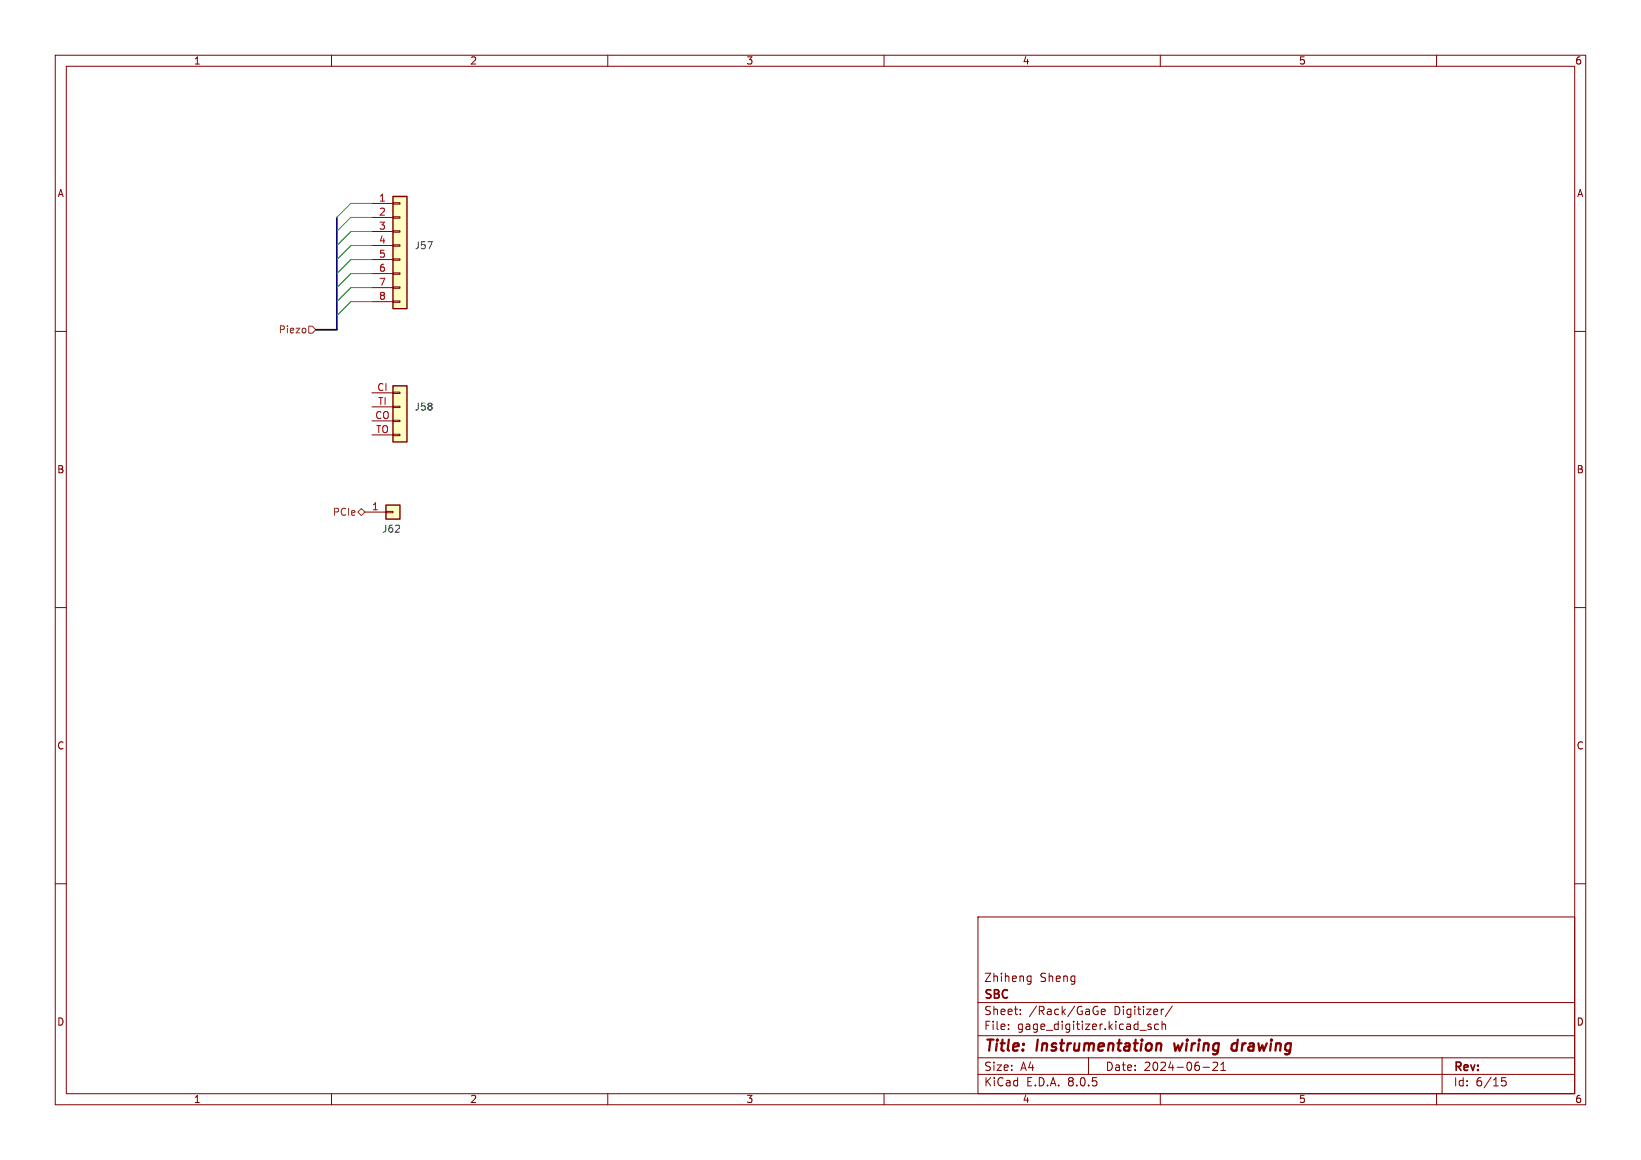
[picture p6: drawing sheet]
<svg xmlns="http://www.w3.org/2000/svg" width="297mm" height="210mm" viewBox="0 0 297 210" stroke-linecap="round" stroke-linejoin="round" font-family="sans-serif">
<g fill="none" stroke="#840000" stroke-width=".18">
<path d="M10 10h277v190h-277zM12 12h273v186h-273zM60 10v2M110 10v2M160 10v2M210 10v2M260 10v2M10 60h2M285 60h2M10 110h2M285 110h2M10 160h2"/>
<path d="M285 160h2M177 166h108v32h-108zM186 177.6h.6M186 176.8h.6M186.6 176.7v1.2l-.1 .2-.4 .1M60 198v2M110 198v2M160 198v2M177 194.5h108M177 191.5h108M177 187.5h108M177 181.5h108"/>
<path d="M182.5 186.3v.1M182.5 185.5v.1M184.7 183.6v.1M184.7 182.8v.1M197 191.5v3M198.3 182.2l.4 .1M198.5 183.1h.2v.5l-.4 .1M199.3 183.2l.7-.1v-.3l-.5-.1-.2 .2 .1 .7h.6M208.3 185.5l-.3-.1-.3 .2 .1 .2 .5 .2v.3h-.6M209.7 185.5l-.5-.1-.2 .3v.4l.1 .2h.6M210 198v2M210.3 185.5l.2-.1 .4 .1 .1 .9"/>
<path d="M210.3 184.9v1.5M210.5 182.7h.1M212.2 182.1l-1.3 2M217.7 193.2h1.2M220.3 192.4v.5l-.8 .9h.9M221 193.8h.8M221 192.7l.4-.4v1.5M260 198v2M261 191.5v6.5M272.5 195.1h-.7l-.1 .7 .3-.1h.5l.1 .3-.1 .5-.2 .1-.6-.1"/>
</g>
<path d="M209.7 188.9l.4 .1 .1 .2-.1 1M212.5 188.9l.2 1.3 .5-.9M223.9 189a.66 .66 0 0 0-1 .3v.5l.1 .3 .2 .1 .6-.1M224 188.2l-.2 2" fill="none" stroke="#840000" stroke-width=".4"/>
<path d="M71.1 35.6h2.6v20.3h-2.6z" fill="#ffffc2"/>
<g fill="none" stroke="#840000" stroke-width=".18">
<path d="M67.3 36.8h3.8M67.3 39.4h3.8M71.1 39.2h1.3v.3h-1.3zM71.1 36.7h1.3v.3h-1.3zM67.3 41.9h3.8M67.3 44.5h3.8M67.3 47h3.8M67.3 49.5h3.8M67.3 52.1h3.8M67.3 54.6h3.8M71.1 54.5h1.3v.2h-1.3zM71.1 51.9h1.3v.3h-1.3z"/>
<path d="M71.1 49.4h1.3v.3h-1.3zM71.1 46.9h1.3v.2h-1.3zM71.1 44.3h1.3v.3h-1.3zM71.1 41.8h1.3v.2h-1.3z"/>
</g>
<path d="M71.1 35.6h2.6v20.3h-2.6z" fill="none" stroke="#840000" stroke-width=".25"/>
<path d="M71.1 69.9h2.6v10.1h-2.6z" fill="#ffffc2"/>
<path d="M67.3 71.1h3.8M67.3 76.2h3.8M67.3 73.7h3.8M67.3 78.7h3.8M71.1 78.6h1.3v.3h-1.3zM71.1 76.1h1.3v.2h-1.3zM71.1 73.5h1.3v.3h-1.3zM71.1 71h1.3v.2h-1.3z" fill="none" stroke="#840000" stroke-width=".18"/>
<path d="M71.1 69.9h2.6v10.1h-2.6z" fill="none" stroke="#840000" stroke-width=".25"/>
<path d="M69.8 91.4h2.6v2.6h-2.6z" fill="#ffffc2"/>
<path d="M66 92.7h3.8M69.8 92.6h1.3v.2h-1.3z" fill="none" stroke="#840000" stroke-width=".18"/>
<path d="M69.8 91.4h2.6v2.6h-2.6z" fill="none" stroke="#840000" stroke-width=".25"/>
<path d="M55.3 59.5v.6M55.9 59.1h.6l.6 .6-.6 .6h-.6zM64.8 92.7l.6-.6 .6 .6-.6 .6z" fill="none" stroke="#725600" stroke-width=".18"/>
<path d="M61 39.4v20.3h-3.9" fill="none" stroke="#000084" stroke-width=".3"/>
<path d="M67.3 36.8h-3.8l-2.5 2.6M67.3 39.4h-3.8l-2.5 2.5M67.3 49.5h-3.8l-2.5 2.6M67.3 41.9h-3.8l-2.5 2.6M67.3 52.1h-3.8l-2.5 2.5M67.3 54.6h-3.8l-2.5 2.6M67.3 44.5h-3.8l-2.5 2.5M67.3 47h-3.8l-2.5 2.5" fill="none" stroke="#009600" stroke-width=".18"/>
<g font-size="2.8" fill="#840000">
<text x="178" y="190.9">Title:</text>
<text x="187.7" y="190.9">Instrumentation</text>
<text x="213.4" y="190.9">wiring</text>
<text x="224.6" y="190.9">drawing</text>
</g>
<g font-size="2.1" fill="#840000">
<text x="178" y="178">Zhiheng</text>
<text x="188.2" y="178">Sheng</text>
<text x="178" y="184">Sheet:</text>
<text x="178" y="181.2">SBC</text>
<text x="186.2" y="184">/Rack/GaGe</text>
<text x="201.7" y="184">Digitizer/</text>
<text x="178" y="186.7">File:</text>
<text x="184.1" y="186.7">gage_digitizer.kicad_sch</text>
<text x="178" y="196.9">KiCad</text>
<text x="178" y="194.1">Size:</text>
<text x="184.7" y="194.1">A4</text>
<text x="185.7" y="196.9">E.D.A.</text>
<text x="193.3" y="196.9">8.0.5</text>
<text x="200" y="194.1">Date:</text>
<text x="207" y="194.1">2024-06-21</text>
<text x="263" y="194.3">Rev:</text>
<text x="263" y="196.9">Id:</text>
<text x="267.1" y="196.9">6/15</text>
</g>
<g font-size="1.8" fill="#840000">
<text x="35" y="11.9">1</text>
<text x="85" y="11.9">2</text>
<text x="135" y="11.9">3</text>
<text x="185" y="11.9">4</text>
<text x="235" y="11.9">5</text>
<text x="285" y="11.9">6</text>
<text x="10.3" y="35.9">A</text>
<text x="285.3" y="35.9">A</text>
<text x="10.3" y="85.9">B</text>
<text x="285.3" y="85.9">B</text>
<text x="10.3" y="135.9">C</text>
<text x="285.3" y="135.9">C</text>
<text x="10.3" y="185.9">D</text>
<text x="285.3" y="185.9">D</text>
<text x="35" y="199.9">1</text>
<text x="85" y="199.9">2</text>
<text x="135" y="199.9">3</text>
<text x="185" y="199.9">4</text>
<text x="235" y="199.9">5</text>
<text x="285" y="199.9">6</text>
</g>
<g font-size="1.8" fill="#a90000">
<text x="68.5" y="36.6">1</text>
<text x="68.5" y="39.1">2</text>
<text x="68.5" y="41.7">3</text>
<text x="68.5" y="44.2">4</text>
<text x="68.5" y="46.7">5</text>
<text x="68.5" y="49.3">6</text>
<text x="68.5" y="51.8">7</text>
<text x="68.5" y="54.4">8</text>
<text x="68.2" y="70.9">CI</text>
<text x="67.8" y="75.9">CO</text>
<text x="68.3" y="73.4">TI</text>
<text x="68" y="78.5">TO</text>
<text x="67.2" y="92.5">1</text>
</g>
<g font-size="1.8" fill="#006464">
<text x="74.9" y="45.3">J57</text>
<text x="74.9" y="74.5">J58</text>
<text x="69.1" y="96.6">J62</text>
</g>
<g font-size="1.8" fill="#725600">
<text x="50.3" y="60.6">Piezo</text>
<text x="60.1" y="93.6">PCIe</text>
</g>
</svg>
